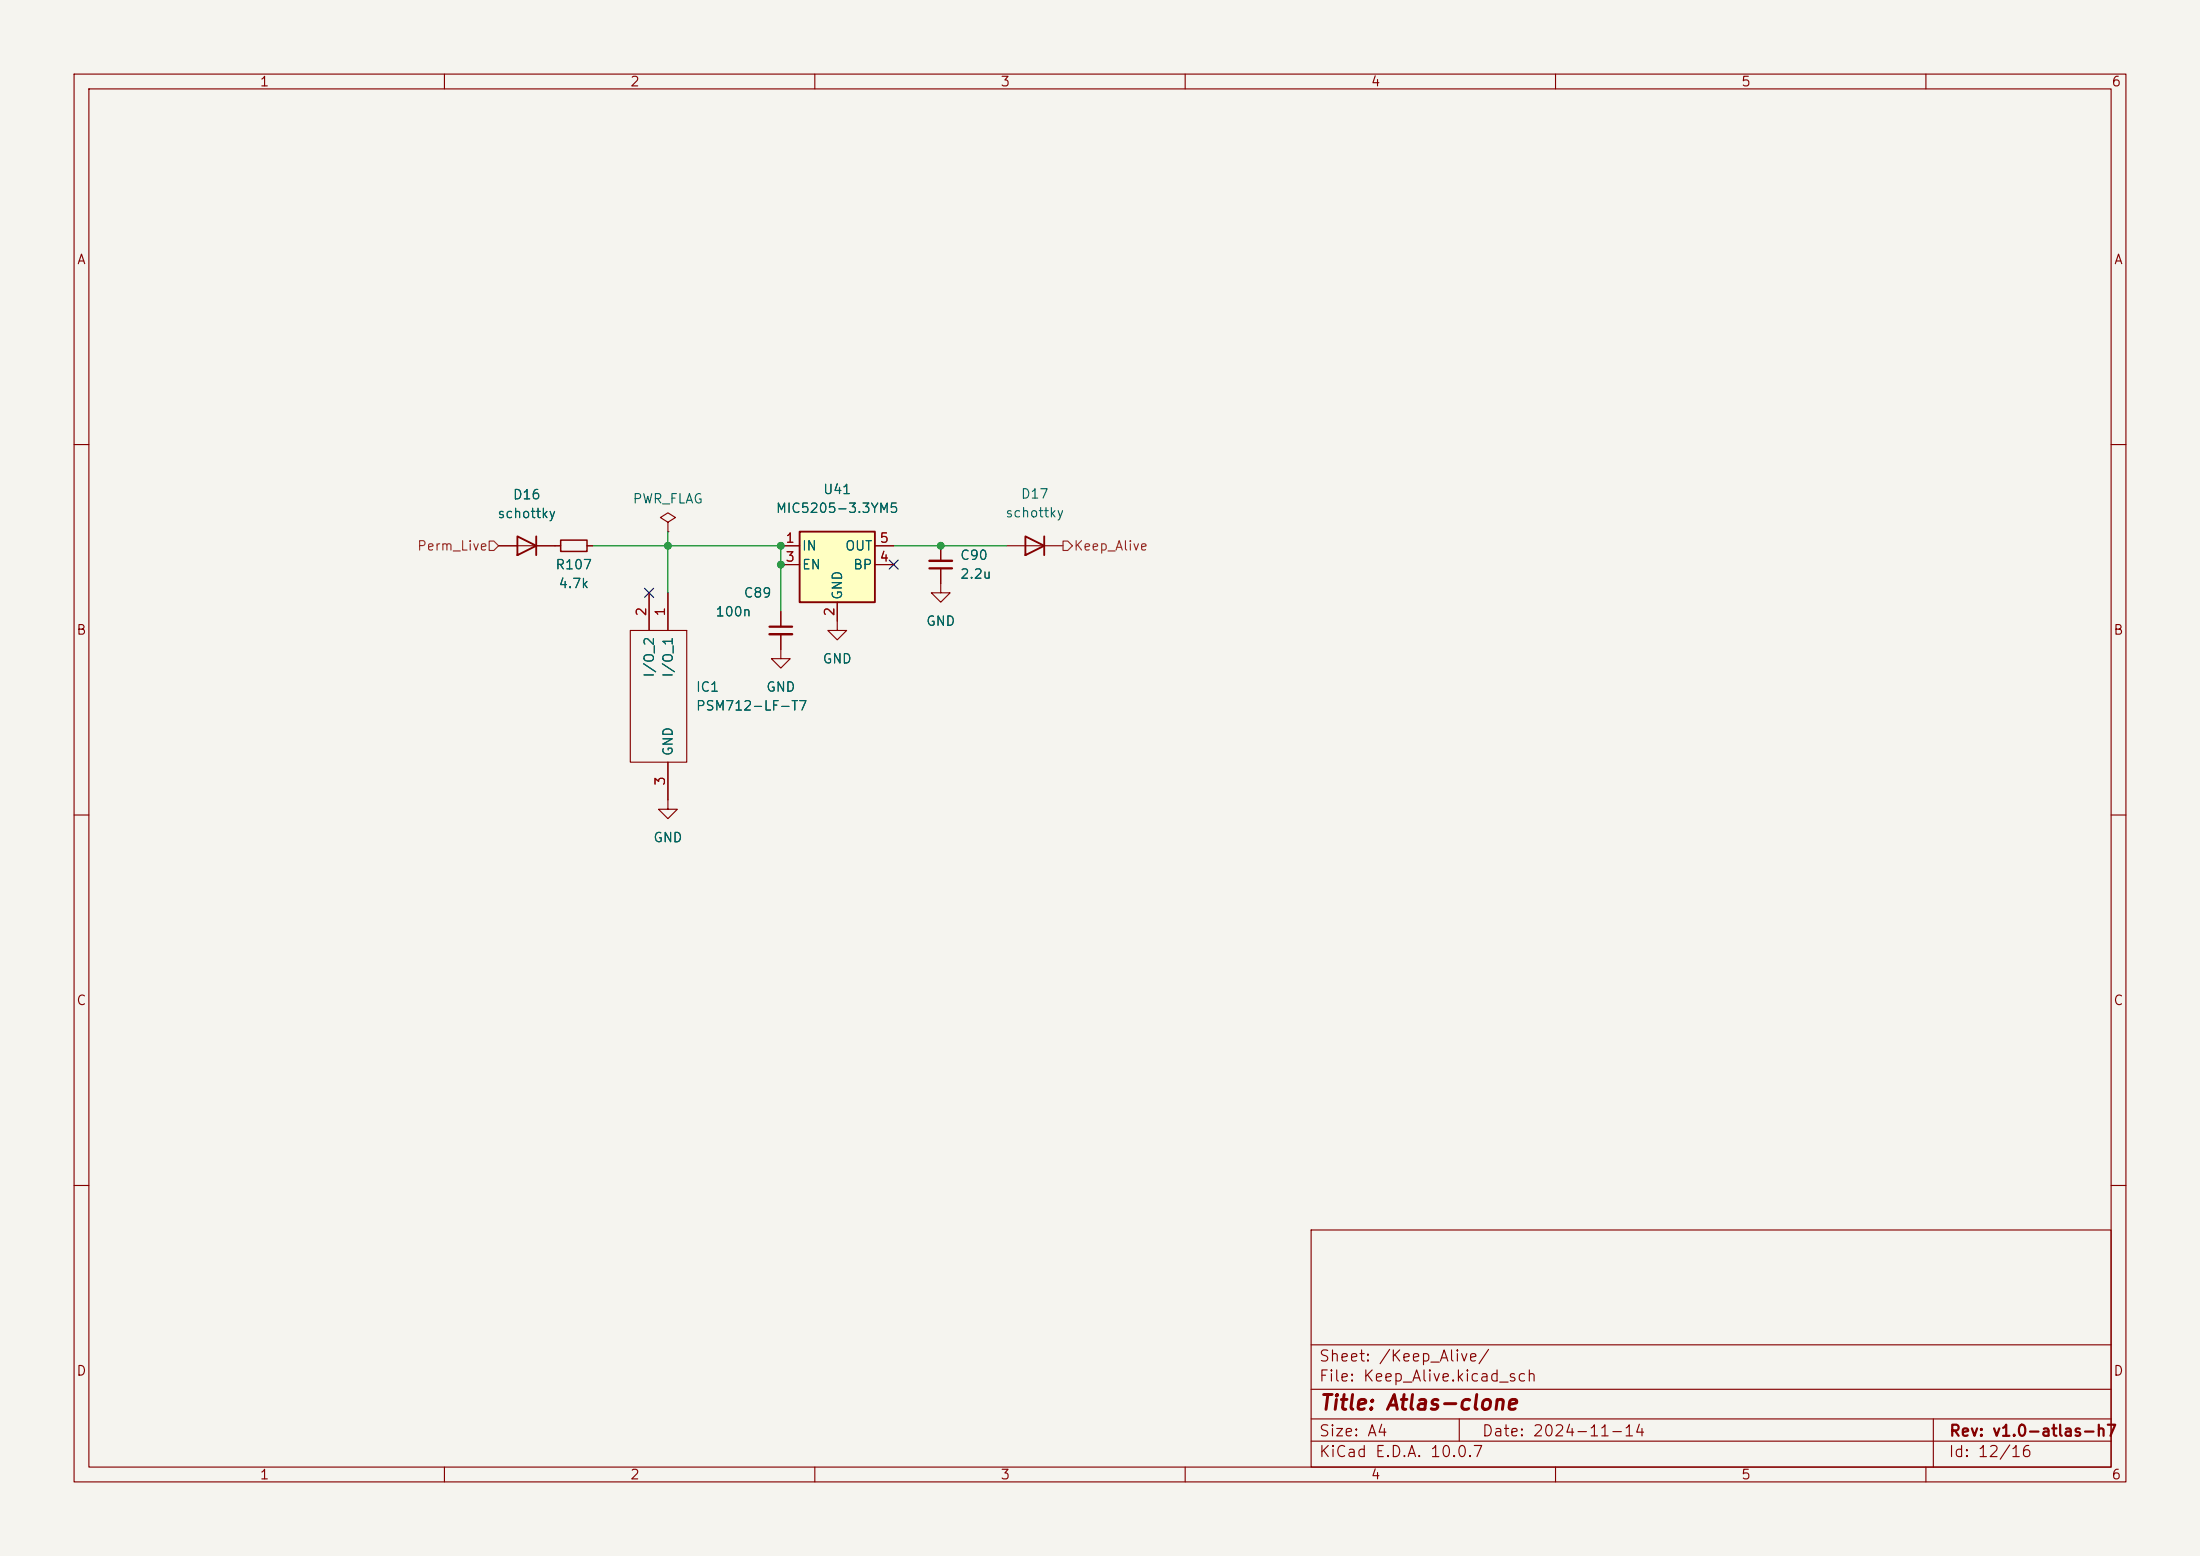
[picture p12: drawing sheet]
<svg xmlns="http://www.w3.org/2000/svg" width="297mm" height="210mm" viewBox="0 0 297 210" stroke-linecap="round" stroke-linejoin="round" font-family="sans-serif">
<path d="M0 0h297v210h-297z" fill="#f5f4ef" stroke="#f5f4ef" stroke-width=".14"/>
<g fill="none" stroke="#840000" stroke-width=".15">
<path d="M10 10h277v190h-277zM12 12h273v186h-273zM60 10v2M110 10v2M160 10v2M210 10v2M260 10v2M10 60h2M74.9 73.7h.8M79.2 73.7h.8M127 78.7v1.3h1.3l-1.3 1.3-1.3-1.3h1.3M285 60h2"/>
<path d="M85.1 85.1h7.6v17.8h-7.6zM87.6 80v5.1M90.2 80v5.1M105.4 85.6v3.3h1.3l-1.3 1.3-1.3-1.3h1.3M105.4 82.6v2M113 83.8v1.3h1.3l-1.3 1.3-1.2-1.3h1.2M10 110h2M90.2 102.9v6.3h1.2l-1.2 1.3-1.3-1.3h1.3M285 110h2M10 160h2M177 166h108v32h-108zM285 160h2"/>
<path d="M60 198v2M110 198v2M160 198v2M177 194.5h108M177 191.5h108M177 187.5h108M177 181.5h108M197 191.5v3M210 198v2M260 198v2M261 191.5v6.5"/>
</g>
<path d="M75.7 72.9h3.5v1.5h-3.5z" fill="none" stroke="#840000" stroke-width=".2"/>
<path d="M103.9 84.6h3" fill="none" stroke="#840000" stroke-width=".3"/>
<path d="M103.9 85.6h3" fill="none" stroke="#840000" stroke-width=".33"/>
<path d="M107.9 71.8h10.2v9.5h-10.2z" fill="#ffffc2"/>
<path d="M69.8 72.4l2.6 1.3-2.6 1.2zM72.4 72.4v2.5M107.9 71.8h10.2v9.5h-10.2zM138.4 72.4l2.6 1.3-2.6 1.2zM141 72.4v2.5" fill="none" stroke="#840000" stroke-width=".25"/>
<g fill="none" stroke="#840000" stroke-width=".15">
<path d="M67.3 73.7h8.4M79.2 73.7h.8M90.2 70.5l1-.6-1-.7-1 .7 1 .6v1.3M90.2 71.8h.1M105.4 73.7h2.5M105.4 76.2h2.5M118.1 73.7h2.5M118.1 76.2h2.5M127 73.7v2M127 76.7v2M135.9 73.7h7.6M87.6 80v5.1"/>
<path d="M90.2 80v5.1M105.4 82.6v2M105.4 85.6v2M113 81.3v2.5M90.2 102.9v5.1"/>
</g>
<path d="M125.5 76.7h3" fill="none" stroke="#840000" stroke-width=".3"/>
<path d="M125.5 75.7h3" fill="none" stroke="#840000" stroke-width=".33"/>
<path d="M66 73h.7l.6 .7-.6 .6h-.7zM143.5 73h.6l.7 .7-.7 .6h-.6z" fill="none" stroke="#725600" stroke-width=".15"/>
<path d="M80 73.7h25.4v8.9M90.2 71.8v8.2M120.6 73.7h15.3" fill="none" stroke="#009600" stroke-width=".15"/>
<path d="M87 79.4l1.2 1.2M88.2 79.4l-1.2 1.2M120 75.6l1.3 1.2M121.3 75.6l-1.3 1.2" fill="none" stroke="#000084" stroke-width=".15"/>
<g fill="#009600" stroke="#009600" stroke-width=".14">
<circle cx="127" cy="73.7" r=".46"/>
<circle cx="105.4" cy="76.2" r=".46"/>
<circle cx="90.2" cy="73.7" r=".46"/>
<circle cx="105.4" cy="73.7" r=".46"/>
</g>
<text font-size="2" fill="#840000" x="178" y="190.8">Title: Atlas-clone</text>
<g font-size="1.5" fill="#840000">
<text x="178" y="184.1">Sheet: /Keep_Alive/</text>
<text x="178" y="186.8">File: Keep_Alive.kicad_sch</text>
<text x="178" y="197">KiCad E.D.A. 10.0.7</text>
<text x="178" y="194.2">Size: A4</text>
<text x="200" y="194.2">Date: 2024-11-14</text>
<text x="263" y="197">Id: 12/16</text>
<text x="263" y="194.2">Rev: v1.0-atlas-h7</text>
</g>
<g font-size="1.3" fill="#840000">
<text x="35" y="12">1</text>
<text x="85" y="12">2</text>
<text x="135" y="12">3</text>
<text x="185" y="12">4</text>
<text x="235" y="12">5</text>
<text x="285" y="12">6</text>
<text x="10.3" y="36">A</text>
<text x="285.3" y="36">A</text>
<text x="10.2" y="86">B</text>
<text x="285.2" y="86">B</text>
<text x="10.2" y="136">C</text>
<text x="285.2" y="136">C</text>
<text x="10.2" y="186">D</text>
<text x="285.2" y="186">D</text>
<text x="35" y="200">1</text>
<text x="85" y="200">2</text>
<text x="135" y="200">3</text>
<text x="185" y="200">4</text>
<text x="235" y="200">5</text>
<text x="285" y="200">6</text>
</g>
<g font-size="1.3" fill="#006464">
<text x="67.1" y="70.3">schottky</text>
<text x="69.1" y="67.7">D16</text>
<text x="85.3" y="68.3">PWR_FLAG</text>
<text x="104.6" y="69.5">MIC5205-3.3YM5</text>
<text x="111" y="67">U41</text>
<text x="135.6" y="70.2">schottky</text>
<text x="137.7" y="67.6">D17</text>
<text x="74.9" y="77.2">R107</text>
<text x="108.2" y="74.6">IN</text>
<text x="108.2" y="77.2">EN</text>
<text x="114" y="74.6">OUT</text>
<text x="115.1" y="77.2">BP</text>
<text x="129.5" y="75.9">C90</text>
<text x="75.3" y="79.7">4.7k</text>
<text x="96.5" y="83.5">100n</text>
<text x="100.3" y="81">C89</text>
<text x="114" y="81.1" transform="rotate(-90 114 81.1)">GND</text>
<text x="129.5" y="78.4">2.2u</text>
<text x="111" y="89.9">GND</text>
<text x="124.9" y="84.8">GND</text>
<text x="88.6" y="91.5" transform="rotate(-90 88.6 91.5)">I/O_2</text>
<text x="91.1" y="91.5" transform="rotate(-90 91.1 91.5)">I/O_1</text>
<text x="93.9" y="93.7">IC1</text>
<text x="103.3" y="93.7">GND</text>
<text x="93.9" y="96.2">PSM712-LF-T7</text>
<text x="91.1" y="102.1" transform="rotate(-90 91.1 102.1)">GND</text>
<text x="88.1" y="114">GND</text>
</g>
<g font-size="1.3" fill="#725600">
<text x="56.2" y="74.6">Perm_Live</text>
<text x="144.9" y="74.6">Keep_Alive</text>
</g>
<g font-size="1.3" fill="#a90000">
<text x="105.9" y="73.6">1</text>
<text x="105.9" y="76.1">3</text>
<text x="118.6" y="76.1">4</text>
<text x="118.6" y="73.6">5</text>
<text x="87.5" y="83.3" transform="rotate(-90 87.5 83.3)">2</text>
<text x="90.1" y="83.3" transform="rotate(-90 90.1 83.3)">1</text>
<text x="112.9" y="83.3" transform="rotate(-90 112.9 83.3)">2</text>
<text x="90.1" y="106.1" transform="rotate(-90 90.1 106.1)">3</text>
</g>
</svg>
